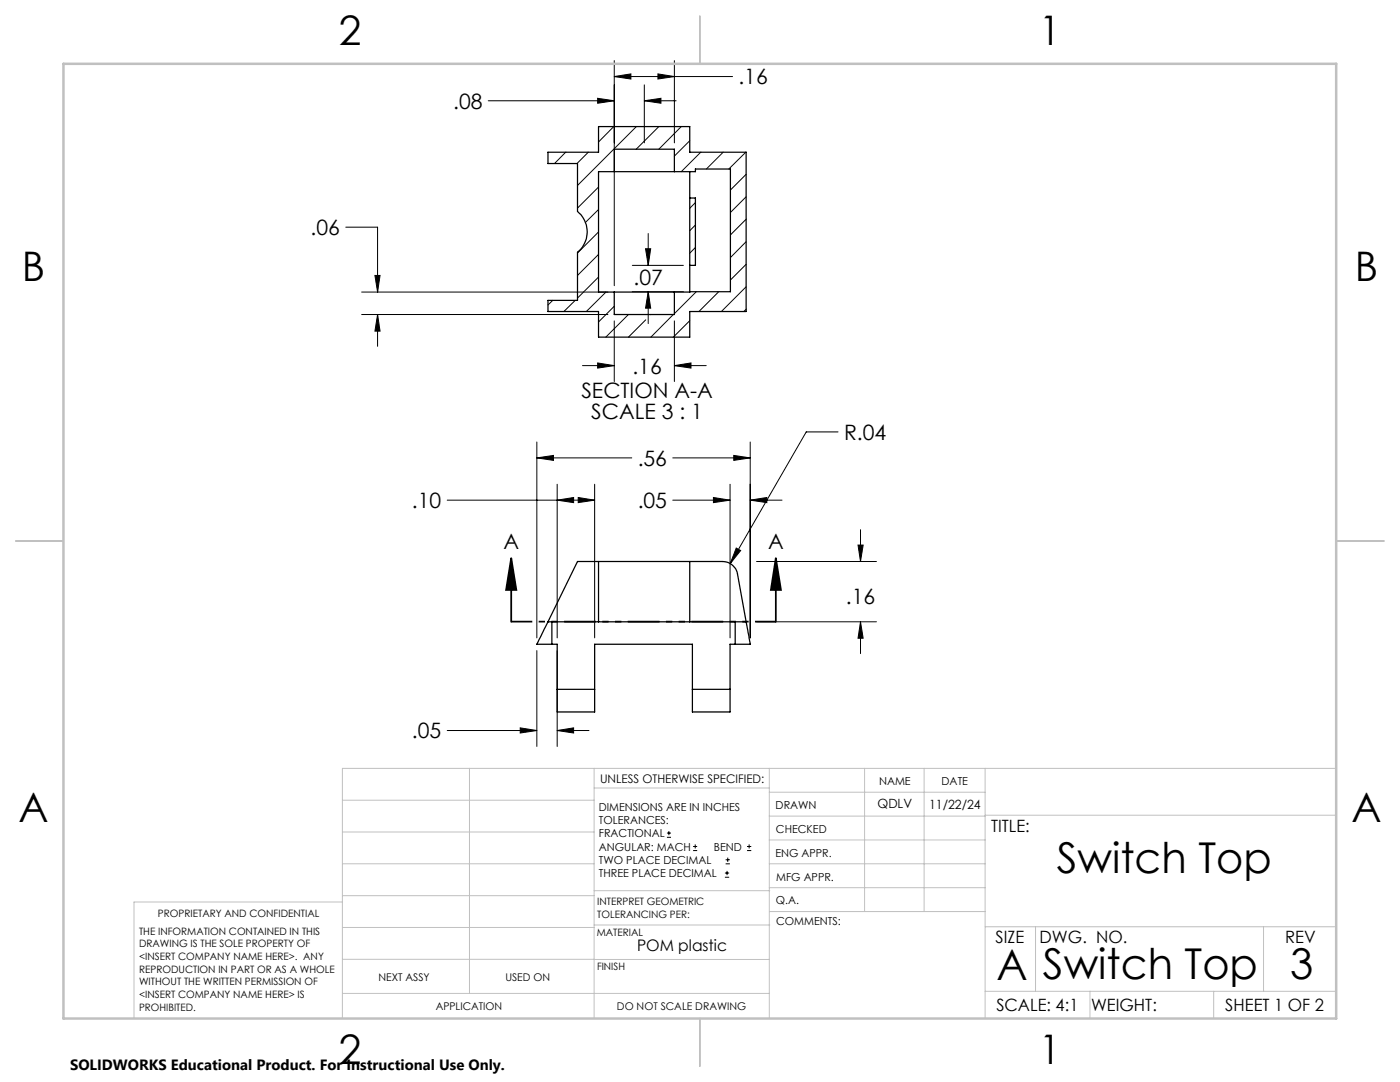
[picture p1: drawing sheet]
<svg xmlns="http://www.w3.org/2000/svg" width="279mm" height="216mm" viewBox="0 0 279 216" stroke-linecap="round" stroke-linejoin="round" font-family="sans-serif">
<g fill="none" stroke="#000" stroke-width=".25">
<path d="M109.4 30.4h10.1v-5.1h18.2v5.1h11.2v31.8h-11.2v5.1h-18.2v-5.1h-10.1v-2.3h5.9v-9.6a5.2 5.2 0 0 0 0-8.1v-9.6h-5.9zM122.6 34.3v-4.5h12v4.5M137.7 34.3v24h-18.2v-24h19.3v-.6h7v24.5h-8.1M137.7 39.5h1.1v13.5h-1.1M122.6 58.3v4.5h12v-4.5M119.5 112v12.1M137.7 112v12.1M109.4 124.1l-2.3 4.5h3M109.4 124.1h.7M109.4 124.1l5.9-12.1h28.9a3 3 0 0 1 3 2.5l1.7 9.6M110.1 124.1v4.5M110.1 124.1h36.6"/>
<path d="M110.1 128.6h1.1v13.5h7.5v-13.5h19.5v13.5h7.5v-13.5h1M111.2 137.5h7.5M138.2 137.5h7.5M146.7 124.1h2.2M146.7 124.1v4.5M148.9 124.1l.8 4.5h-3"/>
</g>
<g fill="none" stroke="#000" stroke-width=".2">
<path d="M119.3 19.6l3.3 .5-3.3 .5zM122.6 15.3l3.3-.6v1.1zM122.6 12.1v44.9M122.6 15.3h23.6M128.6 16.9v11.6M131.3 14.7l3.3 .6-3.3 .5zM134.6 12.1v16.4M97.4 20.1h25.2M112.9 30.4l-2.2 2.2M117.4 30.4l-2.3 2.2M119.5 37.3l-4.2 4.2M122.5 25.3l-3 3"/>
<path d="M122.6 34.1l-.1 .2M127 25.3l-11.7 11.7M128.6 20.1l3.3-.5v1zM128.6 20.1h6.3M131.5 25.3l-4.5 4.5M136 25.3l-4.5 4.5M137.7 28.1l-3.1 3.1M139.8 30.4l-3.8 3.9M144.3 30.4l-3.3 3.3M148.8 30.4l-3.3 3.3M148.9 34.8l-3.1 3.1M148.9 39.3l-3.1 3.1"/>
<path d="M69 45.3h6.4v13M72.2 58.3h49.1M74.8 55h1l-.4 3.3zM110.3 59.9l-.9 1M114.8 59.9l-2.3 2.3M119.5 41.8l-2.7 2.6M119.5 46.3l-4.2 4.2M119.5 50.8l-4.2 4.2M119.5 55.3l-4.2 4.2M120.9 58.3l-3.9 3.9M126.2 58.2h10.2M126.2 53h10.2"/>
<path d="M128.8 49.6h1.1l-.5 3.4zM129.4 58.2l.5 3.3h-1.1zM129.4 46.6v6.4M129.4 58.2v6.4M138.8 44.9l-1.1 1.1M138.8 49.4l-1.1 1.1M138.8 40.4l-1.1 1.2M139 58.2l-4.4 4.4M143.4 58.2l-3.9 4M148.9 43.7l-3.1 3.2M148.9 48.2l-3.1 3.2M148.9 52.7l-3.1 3.2"/>
<path d="M148.9 57.2l-4.9 5M72.2 62.8h49.1M75.4 62.8l.4 3.3h-1zM75.4 62.8v6.3M116.2 73h6.4M119.3 72.4l3.3 .6-3.3 .4zM122.6 61.1l-3.1 3.1M122.6 64v12.1M125.4 62.8l-4.5 4.5M128.9 63.8l-3.5 3.5M129.9 62.8h.1M134.4 62.8l-4.5 4.5"/>
<path d="M134.6 73l3.3-.6v1zM134.6 64v12.1M134.6 73h6.3M137.7 64l-3.3 3.3M148.9 61.7l-.5 .5M89.3 99.8h29.4M107.1 91.4l3.4-.5v1zM107.1 88.2v39.1M107.1 91.4h19M111.2 99.8l3.3-.5v1zM111.2 96.6v30.7M115.4 99.3l3.3 .5-3.3 .5z"/>
<path d="M118.7 96.6v30.7M134.3 91.4h15.4M134.3 99.8h11.4M142.4 99.3l3.3 .5-3.3 .5zM145.7 96.6v30.7M146.4 90.9l3.3 .5-3.3 .5zM149.7 99.8l3.3-.5v1zM149.7 88.2v39.1M149.7 99.8h6.4M167.3 86.2h-6.4l-15.2 26.3M146.9 109.4l.9 .5-2.1 2.6zM151 112h23.9"/>
<path d="M171.2 108.8h1.1l-.6 3.2zM171.7 105.7v6.3M107.1 129.8v19.1M111.2 129.8v19.1M151 124.1h23.9M171.7 124.1l.6 3.3h-1.1zM171.7 124.1v6.3M89.3 145.8h17.8M103.8 145.2l3.3 .6-3.3 .5zM111.2 145.8l3.3-.6v1.1zM111.2 145.8h6.3M133.1 167.1h.8"/>
<path d="M133.1 166.2h.8M133.5 165.8v.9M138.3 169.7h.8M138.3 168.9h.8M138.7 168.5v.8M144.7 175h.8M144.7 174.2h.8M144.8 172.4h.9M144.8 171.6h.9M145.1 173.8v.8M145.2 171.1v.9M149.1 169.7h.8"/>
<path d="M149.1 168.9h.8M149.5 168.5v.8"/>
</g>
<path d="M102 111.4l1 6.3h-2zM102 111.4v12.7M154.8 111.4l1.1 6.3h-2.1zM154.8 111.4v12.7" fill="none" stroke="#000" stroke-width=".35"/>
<path d="M154.9 124h-52.9" fill="none" stroke="#000" stroke-width=".35" stroke-dasharray="6.3 1.3 1.3 1.3 1.3 1.3" stroke-dashoffset="2.2" stroke-linecap="butt"/>
<g fill="none" stroke="#c0c0c0" stroke-width=".2">
<path d="M68.3 159.7h50.3M93.7 153.3v44.9M118.6 153.3v49.9M118.6 157.2h34.9M153.5 153.3v49.9M153.5 158.1h43.1M172.5 153.3v28.6M184.4 153.3v28.6M196.6 153.3v49.9M266.7 153.3h-198.4v49.9M68.3 178.7h50.3M68.3 172.4h50.3"/>
<path d="M68.3 166h50.3M68.3 180h-41.6v23.2M118.6 177.7h35M153.5 167.6h43.1M153.5 162.8h43.1M153.5 172.4h43.1M153.5 177.1h43.1M196.6 162.7h70.1M68.3 198.2h85.2M68.3 191.4l85.2 .1M68.3 185.1h50.3M118.6 184.6h35"/>
<path d="M153.6 181.9h43M196.6 197.8h70.1M196.6 184.9h70.1M206.7 184.9v12.9M217.5 197.8v5.4M242.2 197.8v5.4M252.2 184.9v12.9"/>
</g>
<path d="M139.7 3.2v9.5M3.1 107.9h9.6M266.7 107.9h9.5M139.7 203.2v9.6" fill="none" stroke="#c0c0c0" stroke-width=".25"/>
<path d="M12.7 12.7h254v190.5h-254z" fill="none" stroke="#c0c0c0" stroke-width=".5"/>
<g fill="#000">
<path d="M154.8 111.4l1.1 6.3h-2.1zM102 111.4l1 6.3h-2z"/>
<path d="M171.7 124.1l.6 3.3h-1.1zM171.2 108.8h1.1l-.6 3.2zM107.1 91.4l3.4-.5v1zM146.4 90.9l3.3 .5-3.3 .5zM111.2 145.8l3.3-.6v1.1zM103.8 145.2l3.3 .6-3.3 .5zM111.2 99.8l3.3-.5v1zM115.4 99.3l3.3 .5-3.3 .5zM142.4 99.3l3.3 .5-3.3 .5zM149.7 99.8l3.3-.5v1zM146.9 109.4l-1.2 3.1 2.1-2.6zM129.4 58.2l.5 3.3h-1.1zM128.8 49.6h1.1l-.5 3.4zM119.3 72.4l3.3 .6-3.3 .4zM134.6 73l3.3-.6v1zM128.6 20.1l3.3-.5v1zM119.3 19.6l3.3 .5-3.3 .5zM122.6 15.3l3.3-.6v1.1zM131.3 14.7l3.3 .6-3.3 .5zM74.8 55h1l-.4 3.3zM75.4 62.8l.4 3.3h-1z"/>
</g>
<g font-size="8.5">
<text x="210.9" y="174.2">Switch Top</text>
<text x="198.9" y="195.5">A</text>
<text x="208.1" y="195.4">Switch Top</text>
<text x="257.5" y="195.4">3</text>
</g>
<g font-size="8.1">
<text x="67.6" y="8.9">2</text>
<text x="207.3" y="8.9">1</text>
<text x="4.4" y="56.2">B</text>
<text x="270.4" y="56.2">B</text>
<text x="3.7" y="164.1">A</text>
<text x="269.7" y="164.1">A</text>
<text x="67.6" y="212.4">2</text>
<text x="207.3" y="212.4">1</text>
</g>
<g font-size="4.2">
<text x="147.4" y="16.9">.16</text>
<text x="90.4" y="21.7">.08</text>
<text x="62" y="46.9">.06</text>
<text x="126.4" y="56.8">.07</text>
<text x="126.2" y="74.5">.16</text>
<text x="116" y="79.5">SECTION A-A</text>
<text x="118" y="83.6">SCALE 3 : 1</text>
<text x="168.4" y="87.8">R.04</text>
<text x="127.3" y="93">.56</text>
<text x="82.2" y="101.4">.10</text>
<text x="127.3" y="101.4">.05</text>
<text x="100.5" y="109.5">A</text>
<text x="153.3" y="109.5">A</text>
<text x="168.8" y="120.4">.16</text>
<text x="82.2" y="147.3">.05</text>
</g>
<g font-size="3.4">
<text x="197.8" y="166">TITLE:</text>
<text x="198.7" y="188.1">SIZE</text>
<text x="207.5" y="188.1">DWG. NO.</text>
<text x="256.5" y="188.2">REV</text>
<text x="198.8" y="201.7">SCALE: 4:1</text>
<text x="217.7" y="201.8">WEIGHT:</text>
<text x="244.5" y="201.7">SHEET 1 OF 2</text>
</g>
<text font-size="3.2" x="127.1" y="189.8">POM plastic</text>
<text font-size="3" x="14" y="213.5">SOLIDWORKS Educational Product. For Instructional Use Only.</text>
<g font-size="2.5">
<text x="175.1" y="161.3">QDLV</text>
<text x="185.4" y="161.4">11/22/24</text>
</g>
<text font-size="2.4" x="119.8" y="156.2">UNLESS OTHERWISE SPECIFIED:</text>
<g font-size="2.2">
<text x="119.5" y="161.8">DIMENSIONS ARE IN INCHES</text>
<text x="154.8" y="161.4">DRAWN</text>
<text x="175.4" y="156.6">NAME</text>
<text x="187.9" y="156.7">DATE</text>
<text x="119.5" y="164.4">TOLERANCES:</text>
<text x="119.5" y="167.1">FRACTIONAL</text>
<text x="154.9" y="166.3">CHECKED</text>
<text x="119.5" y="169.7">ANGULAR: MACH</text>
<text x="119.5" y="172.4">TWO PLACE DECIMAL</text>
<text x="142.5" y="169.7">BEND</text>
<text x="154.8" y="170.9">ENG APPR.</text>
<text x="119.5" y="175">THREE PLACE DECIMAL</text>
<text x="154.9" y="175.7">MFG APPR.</text>
<text x="154.9" y="180.4">Q.A.</text>
<text x="154.9" y="184.6">COMMENTS:</text>
</g>
<g font-size="2.1">
<text x="75.5" y="195.7">NEXT ASSY</text>
<text x="100.9" y="195.7">USED ON</text>
<text x="86.9" y="201.5">APPLICATION</text>
<text x="123.1" y="201.6">DO NOT SCALE DRAWING</text>
</g>
<g font-size="2">
<text x="31.5" y="182.9">PROPRIETARY AND CONFIDENTIAL</text>
<text x="119.2" y="180.6">INTERPRET GEOMETRIC</text>
<text x="119.2" y="183.1">TOLERANCING PER:</text>
<text x="27.8" y="186.5">THE INFORMATION CONTAINED IN THIS</text>
<text x="27.8" y="189">DRAWING IS THE SOLE PROPERTY OF</text>
<text x="27.8" y="191.6">&lt;INSERT COMPANY NAME HERE&gt;. ANY</text>
<text x="119.1" y="186.7">MATERIAL</text>
<text x="27.8" y="194.1">REPRODUCTION IN PART OR AS A WHOLE</text>
<text x="27.8" y="196.6">WITHOUT THE WRITTEN PERMISSION OF</text>
<text x="119.1" y="193.5">FINISH</text>
<text x="27.8" y="199.1">&lt;INSERT COMPANY NAME HERE&gt; IS</text>
<text x="27.8" y="201.7">PROHIBITED.</text>
</g>
</svg>
